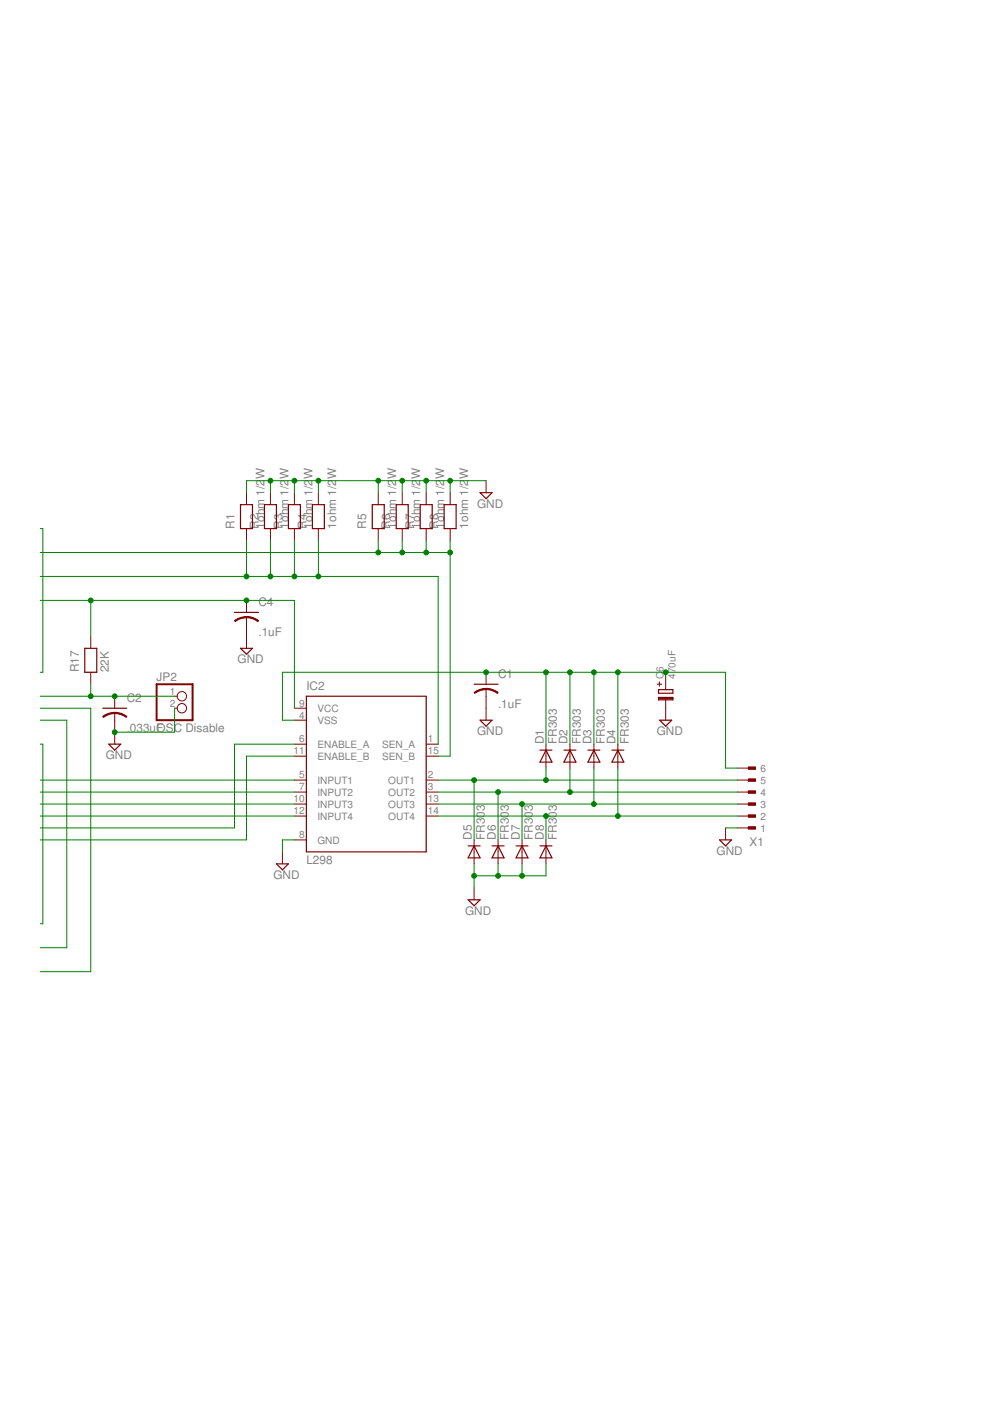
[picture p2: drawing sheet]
<svg xmlns="http://www.w3.org/2000/svg" width="210mm" height="297mm" viewBox="0 0 210 297" stroke-linecap="round" stroke-linejoin="round" font-family="sans-serif">
<g fill="#800000" stroke="#800000" stroke-width=".21">
<path d="M158.7 175.3h1.5v.5h-1.5z"/>
<path d="M158.7 172.8h1.5v.5h-1.5z"/>
<path d="M158.7 170.2h1.5v.5h-1.5z"/>
<path d="M158.7 167.7h1.5v.5h-1.5z"/>
<path d="M158.7 165.1h1.5v.6h-1.5z"/>
<path d="M158.7 162.6h1.5v.5h-1.5z"/>
</g>
<g fill="none" stroke="#800000" stroke-width=".21">
<path d="M52.3 104.5v2.5M52.3 112.1v2.5M57.3 104.5v2.5M57.3 112.1v2.5M62.4 104.5v2.5M62.4 112.1v2.5M67.5 104.5v2.5M67.5 112.1v2.5M80.2 104.5v2.5M80.2 112.1v2.5M85.3 104.5v2.5M85.3 112.1v2.5"/>
<path d="M90.4 104.5v2.5M90.4 112.1v2.5M95.4 104.5v2.5M95.4 112.1v2.5M103.1 101.9v2.6M19.2 134.9v2.6M52.3 127.3v2.5M52.3 130.9v6.6M19.2 142.5v2.6M24.3 147.6v2.6M24.3 151.2v6.6M37 150.2h.6"/>
<path d="M37 147.6h.6M62.4 150.2h2.6M62.4 157.8h2.6M62.4 152.7h2.6M90.4 157.8h2.5M103.1 142.5v2.6M103.1 146.1v6.6M115.8 157.8v5.1M120.8 157.8v5.1M125.9 157.8v5.1M131 157.8v5.1M139.3 145.1h1"/>
<path d="M139.8 144.6v.9M141.1 142.5v3.7M141.1 148.1v4.6M62.4 173h2.6M62.4 170.5h2.6M62.4 167.9h2.6M62.4 165.4h2.6M62.4 160.3h2.6M62.4 178.1h2.6M90.4 173h2.5M90.4 170.5h2.5M90.4 167.9h2.5"/>
<path d="M90.4 165.4h2.5M90.4 160.3h2.5M100.5 178.1v5.1M105.6 178.1v5.1M110.7 178.1v5.1M115.8 178.1v5.1M153.8 175.5v2.6M156.4 175.5h2.5M156.4 173h2.5M156.4 170.5h2.5M156.4 167.9h2.5M156.4 165.4h2.5"/>
<path d="M156.4 162.9h2.5M59.9 180.6v2.6M100.5 188.2v2.6"/>
<circle cx="38.6" cy="147.6" r=".99"/>
<circle cx="38.6" cy="150.2" r=".99"/>
</g>
<g fill="none" stroke="#800000" stroke-width=".25">
<path d="M51 107h2.5v5.1h-2.5zM56.1 107h2.5v5.1h-2.5zM61.2 107h2.5v5.1h-2.5zM66.2 107h2.6v5.1h-2.6zM78.9 107h2.6v5.1h-2.6zM84 107h2.6v5.1h-2.6zM89.1 107h2.5v5.1h-2.5zM94.2 107h2.5v5.1h-2.5zM101.8 104.5h2.5l-1.2 1.2zM18 137.5h2.5v5h-2.5zM49.7 129.8h5.1M51 137.5h2.5l-1.2 1.2z"/>
<path d="M21.8 150.2h5.1M23.1 157.8h2.5l-1.3 1.2zM65 147.6h25.4v33h-25.4zM100.5 145.1h5.1M101.8 152.7h2.5l-1.2 1.3zM114.5 159h2.5M115.8 159l1.2 2.6h-2.5zM119.6 159h2.5M120.8 159l1.3 2.6h-2.5zM124.7 159h2.5M125.9 159l1.3 2.6h-2.5zM129.7 159h2.6"/>
<path d="M131 159l1.3 2.6h-2.6zM139.6 148.1h3.1M139.6 146.2h3.1v.8h-3.1zM139.6 147.9h3.1v.5h-3.1zM139.9 152.7h2.5l-1.3 1.3zM99.3 179.3h2.5M100.5 179.3l1.3 2.6h-2.5zM104.3 179.3h2.6M105.6 179.3l1.3 2.6h-2.6zM109.4 179.3h2.6M110.7 179.3l1.3 2.6h-2.6zM114.5 179.3h2.5"/>
<path d="M115.8 179.3l1.2 2.6h-2.5zM152.6 178.1h2.5l-1.3 1.2zM58.6 183.2h2.6l-1.3 1.2zM99.3 190.8h2.5l-1.3 1.2z"/>
</g>
<g fill="#800000" stroke="#800000" stroke-width=".21">
<path d="M103.1 145.9l1.3 .3 1.2 .6-.1 .2-1.4-.7-1-.1z" fill-rule="evenodd"/>
<path d="M100.5 146.8l1.2-.6 1.4-.2v.2l-1.1 .1-1.3 .7z" fill-rule="evenodd"/>
<path d="M24.3 151h.3a3.9 3.9 0 0 1 2.3 .9l-.2 .2-1.3-.7-1.1-.1z" fill-rule="evenodd"/>
<path d="M21.8 151.9l1.2-.6 1.3-.3v.3l-1 .1-1.4 .7z" fill-rule="evenodd"/>
<path d="M52.3 130.7l1.3 .2 1.2 .7-.1 .2-.9-.5-1.5-.3z" fill-rule="evenodd"/>
<path d="M49.7 131.6l1.2-.7 1.4-.2v.3l-1.5 .3-.9 .5z" fill-rule="evenodd"/>
</g>
<path d="M33.2 145.1h7.6v7.6h-7.6z" fill="none" stroke="#800000" stroke-width=".42"/>
<g fill="none" stroke="#008000" stroke-width=".21">
<path d="M8.5 112.1h.6v30.4h-.6M8.5 117.1h86.9M52.3 114.6v7.6M57.3 101.9v2.6M57.3 114.6v7.6M62.4 101.9v2.6M62.4 114.6v7.6M67.5 101.9v2.6M67.5 114.6v7.6M80.2 101.9v2.6M80.2 114.6v2.5M85.3 101.9v2.6"/>
<path d="M85.3 114.6v2.5M90.4 101.9v2.6M90.4 114.6v2.5M95.4 101.9v2.6M95.4 114.6v45.7h-2.5M103.1 101.9h-50.8v2.6M8.5 127.3h53.9v22.9M8.5 122.2h84.4v35.6M19.2 127.3v7.6M8.5 152.7h5.7v48.2h-5.7M8.5 157.8h.6v38.1h-.6M8.5 150.2h10.7v55.8h-10.7"/>
<path d="M8.5 147.6h28.5M19.2 145.1v2.5M37 150.2v5h-12.7M62.4 152.7h-2.5v-10.2h93.9v20.4h2.6M62.4 157.8h-12.7v17.7h-41.2M115.8 142.5v15.3M120.8 142.5v15.3M125.9 142.5v15.3M131 142.5v15.3M8.5 165.4h53.9M8.5 170.5h53.9M8.5 167.9h53.9"/>
<path d="M8.5 173h53.9M62.4 160.3h-10.1v17.8h-43.8M62.4 178.1h-2.5v2.5M92.9 165.4h63.5M92.9 167.9h63.5M92.9 170.5h63.5M92.9 173h63.5M100.5 165.4v12.7M105.6 167.9v10.2M110.7 170.5v7.6M115.8 162.9v2.5M115.8 173v5.1"/>
<path d="M120.8 162.9v5M125.9 162.9v7.6M131 162.9v10.1M153.8 175.5h2.6M100.5 183.2v5M105.6 183.2v2.5M110.7 183.2v2.5M115.8 183.2v2.5h-15.3"/>
</g>
<g fill="#008000" stroke="#008000" stroke-width=".21">
<circle cx="100.5" cy="165.4" r=".51"/>
<circle cx="115.8" cy="165.4" r=".51"/>
<circle cx="105.6" cy="167.9" r=".51"/>
<circle cx="120.8" cy="167.9" r=".51"/>
<circle cx="110.7" cy="170.5" r=".51"/>
<circle cx="125.9" cy="170.5" r=".51"/>
<circle cx="115.8" cy="173" r=".51"/>
<circle cx="131" cy="173" r=".51"/>
<circle cx="100.5" cy="185.7" r=".51"/>
<circle cx="105.6" cy="185.7" r=".51"/>
<circle cx="110.7" cy="185.7" r=".51"/>
<circle cx="67.5" cy="101.9" r=".51"/>
<circle cx="62.4" cy="101.9" r=".51"/>
<circle cx="57.3" cy="101.9" r=".51"/>
<circle cx="80.2" cy="101.9" r=".51"/>
<circle cx="85.3" cy="101.9" r=".51"/>
<circle cx="90.4" cy="101.9" r=".51"/>
<circle cx="95.4" cy="101.9" r=".51"/>
<circle cx="24.3" cy="155.2" r=".51"/>
<circle cx="115.8" cy="142.5" r=".51"/>
<circle cx="120.8" cy="142.5" r=".51"/>
<circle cx="125.9" cy="142.5" r=".51"/>
<circle cx="131" cy="142.5" r=".51"/>
<circle cx="103.1" cy="142.5" r=".51"/>
<circle cx="141.1" cy="142.5" r=".51"/>
<circle cx="52.3" cy="122.2" r=".51"/>
<circle cx="57.3" cy="122.2" r=".51"/>
<circle cx="62.4" cy="122.2" r=".51"/>
<circle cx="67.5" cy="122.2" r=".51"/>
<circle cx="95.4" cy="117.1" r=".51"/>
<circle cx="90.4" cy="117.1" r=".51"/>
<circle cx="85.3" cy="117.1" r=".51"/>
<circle cx="80.2" cy="117.1" r=".51"/>
<circle cx="19.2" cy="147.6" r=".51"/>
<circle cx="24.3" cy="147.6" r=".51"/>
<circle cx="52.3" cy="127.3" r=".51"/>
<circle cx="19.2" cy="127.3" r=".51"/>
</g>
<g font-size="2.5" fill="#808080">
<text x="56.1" y="101.7" transform="rotate(-90 56.1 101.7)">W</text>
<text x="61.2" y="101.7" transform="rotate(-90 61.2 101.7)">W</text>
<text x="66.2" y="101.7" transform="rotate(-90 66.2 101.7)">W</text>
<text x="71.3" y="101.7" transform="rotate(-90 71.3 101.7)">W</text>
<text x="84" y="101.7" transform="rotate(-90 84 101.7)">W</text>
<text x="89.1" y="101.7" transform="rotate(-90 89.1 101.7)">W</text>
<text x="94.2" y="101.7" transform="rotate(-90 94.2 101.7)">W</text>
<text x="99.2" y="101.7" transform="rotate(-90 99.2 101.7)">W</text>
<text x="101.2" y="107.6">GND</text>
<text x="49.7" y="112.1" transform="rotate(-90 49.7 112.1)">R1</text>
<text x="54.8" y="112.1" transform="rotate(-90 54.8 112.1)">R2</text>
<text x="56.1" y="112.1" transform="rotate(-90 56.1 112.1)">1ohm 1/2</text>
<text x="59.9" y="112.1" transform="rotate(-90 59.9 112.1)">R3</text>
<text x="61.2" y="112.1" transform="rotate(-90 61.2 112.1)">1ohm 1/2</text>
<text x="65" y="112.1" transform="rotate(-90 65 112.1)">R4</text>
<text x="66.2" y="112.1" transform="rotate(-90 66.2 112.1)">1ohm 1/2</text>
<text x="71.3" y="112.1" transform="rotate(-90 71.3 112.1)">1ohm 1/2</text>
<text x="77.7" y="112.1" transform="rotate(-90 77.7 112.1)">R5</text>
<text x="82.7" y="112.1" transform="rotate(-90 82.7 112.1)">R6</text>
<text x="84" y="112.1" transform="rotate(-90 84 112.1)">1ohm 1/2</text>
<text x="87.8" y="112.1" transform="rotate(-90 87.8 112.1)">R7</text>
<text x="89.1" y="112.1" transform="rotate(-90 89.1 112.1)">1ohm 1/2</text>
<text x="92.9" y="112.1" transform="rotate(-90 92.9 112.1)">R8</text>
<text x="94.2" y="112.1" transform="rotate(-90 94.2 112.1)">1ohm 1/2</text>
<text x="99.2" y="112.1" transform="rotate(-90 99.2 112.1)">1ohm 1/2</text>
<text x="54.8" y="128.6">C4</text>
<text x="54.8" y="134.9">.1uF</text>
<text x="16.7" y="142.5" transform="rotate(-90 16.7 142.5)">R17</text>
<text x="23.1" y="142.5" transform="rotate(-90 23.1 142.5)">22K</text>
<text x="50.4" y="140.6">GND</text>
<text x="105.6" y="143.8">C1</text>
<text x="26.9" y="148.9">C2</text>
<text x="33.2" y="144.4">JP2</text>
<text x="65" y="146.3">IC2</text>
<text x="26.9" y="155.2">.033uF</text>
<text x="33.2" y="155.2">OSC Disable</text>
<text x="101.2" y="155.9">GND</text>
<text x="105.6" y="150.2">.1uF</text>
<text x="139.2" y="155.9">GND</text>
<text x="22.4" y="160.9">GND</text>
<text x="115.3" y="157.8" transform="rotate(-90 115.3 157.8)">D1</text>
<text x="118.1" y="157.8" transform="rotate(-90 118.1 157.8)">FR303</text>
<text x="120.3" y="157.8" transform="rotate(-90 120.3 157.8)">D2</text>
<text x="123.1" y="157.8" transform="rotate(-90 123.1 157.8)">FR303</text>
<text x="125.4" y="157.8" transform="rotate(-90 125.4 157.8)">D3</text>
<text x="128.2" y="157.8" transform="rotate(-90 128.2 157.8)">FR303</text>
<text x="130.5" y="157.8" transform="rotate(-90 130.5 157.8)">D4</text>
<text x="133.3" y="157.8" transform="rotate(-90 133.3 157.8)">FR303</text>
<text x="100" y="178.1" transform="rotate(-90 100 178.1)">D5</text>
<text x="102.8" y="178.1" transform="rotate(-90 102.8 178.1)">FR303</text>
<text x="105.1" y="178.1" transform="rotate(-90 105.1 178.1)">D6</text>
<text x="107.9" y="178.1" transform="rotate(-90 107.9 178.1)">FR303</text>
<text x="110.2" y="178.1" transform="rotate(-90 110.2 178.1)">D7</text>
<text x="113" y="178.1" transform="rotate(-90 113 178.1)">FR303</text>
<text x="115.3" y="178.1" transform="rotate(-90 115.3 178.1)">D8</text>
<text x="118.1" y="178.1" transform="rotate(-90 118.1 178.1)">FR303</text>
<text x="158.9" y="179.4">X1</text>
<text x="65" y="183.2">L298</text>
<text x="151.9" y="181.3">GND</text>
<text x="58" y="186.3">GND</text>
<text x="98.6" y="194">GND</text>
</g>
<g font-size="2.1" fill="#808080">
<text x="140.7" y="143.9" transform="rotate(-90 140.7 143.9)">C</text>
<text x="140.7" y="142.4" transform="rotate(-90 140.7 142.4)">6</text>
<text x="143.2" y="143.9" transform="rotate(-90 143.2 143.9)">470uF</text>
<text x="36" y="147.3">1</text>
<text x="36" y="149.8">2</text>
<text x="63.4" y="149.8">9</text>
<text x="63.4" y="152.3">4</text>
<text x="67.3" y="150.9">VCC</text>
<text x="67.3" y="153.5">VSS</text>
<text x="62.2" y="160">11</text>
<text x="63.4" y="157.4">6</text>
<text x="67.3" y="161.1">ENABLE_B</text>
<text x="67.3" y="158.5">ENABLE_A</text>
<text x="81" y="161.1">SEN_B</text>
<text x="81" y="158.5">SEN_A</text>
<text x="90.7" y="160">15</text>
<text x="90.7" y="157.4">1</text>
<text x="63.4" y="167.6">7</text>
<text x="63.4" y="165">5</text>
<text x="67.3" y="166.2">INPUT1</text>
<text x="82.3" y="166.2">OUT1</text>
<text x="90.7" y="167.6">3</text>
<text x="90.7" y="165">2</text>
<text x="161.3" y="166.2">5</text>
<text x="161.3" y="163.6">6</text>
<text x="62.2" y="172.7">12</text>
<text x="62.2" y="170.1">10</text>
<text x="67.3" y="173.8">INPUT4</text>
<text x="67.3" y="171.2">INPUT3</text>
<text x="67.3" y="168.7">INPUT2</text>
<text x="82.3" y="173.8">OUT4</text>
<text x="82.3" y="171.2">OUT3</text>
<text x="82.3" y="168.7">OUT2</text>
<text x="90.7" y="172.7">14</text>
<text x="90.7" y="170.1">13</text>
<text x="161.3" y="173.8">2</text>
<text x="161.3" y="171.2">3</text>
<text x="161.3" y="168.7">4</text>
<text x="63.4" y="177.7">8</text>
<text x="67.3" y="178.8">GND</text>
<text x="161.3" y="176.3">1</text>
</g>
</svg>
